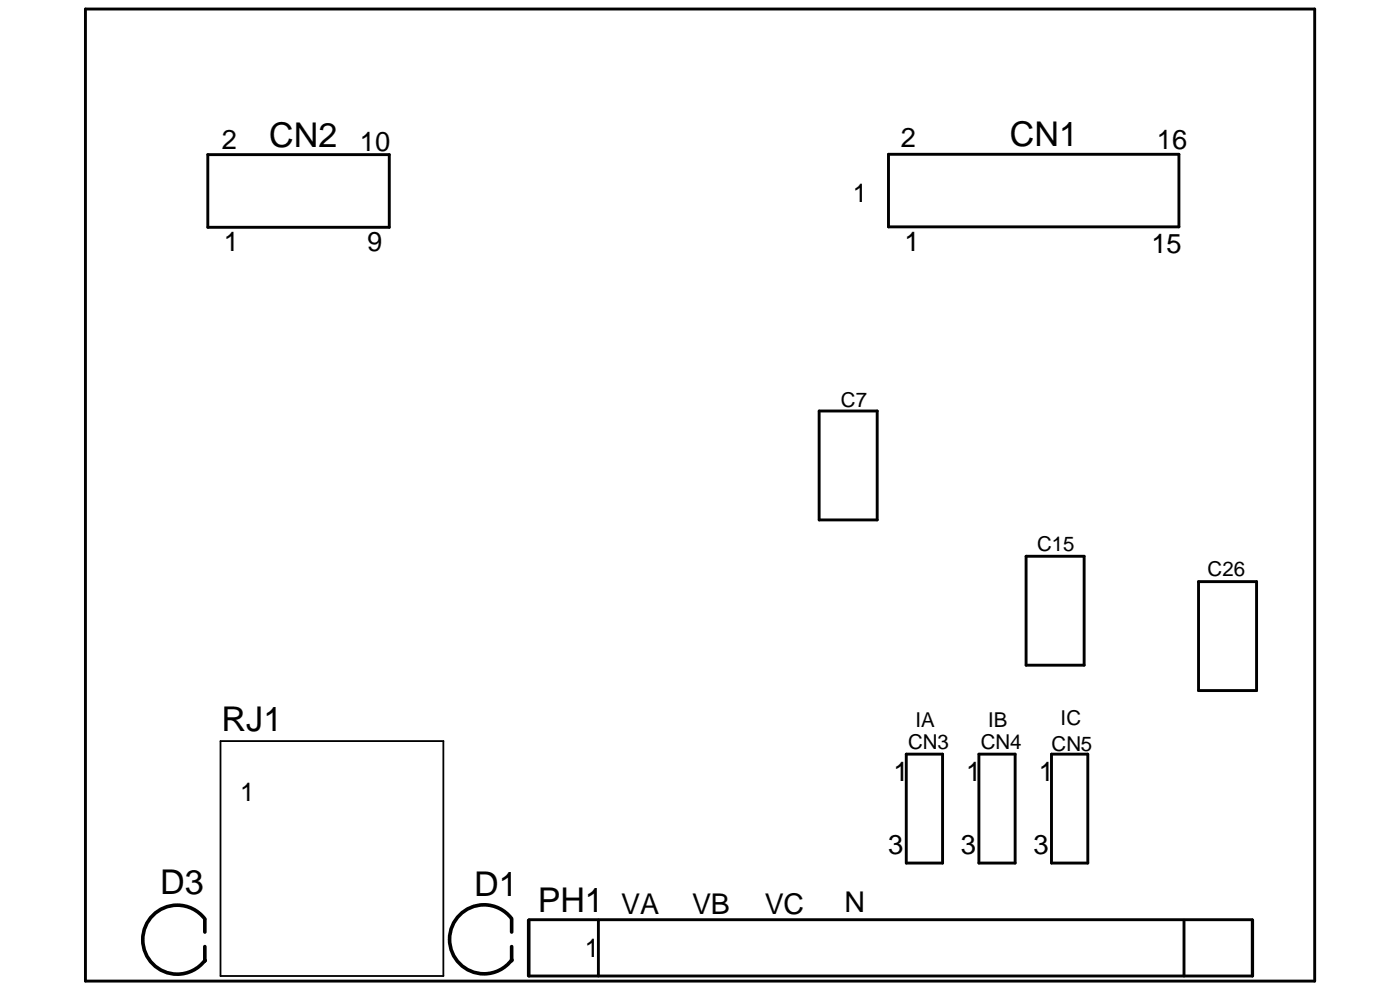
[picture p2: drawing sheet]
<svg xmlns="http://www.w3.org/2000/svg" width="420mm" height="297mm" viewBox="0 0 420 297" stroke-linecap="round" stroke-linejoin="round" font-family="sans-serif">
<g fill="none" stroke="#000" stroke-width=".87">
<path d="M25.6 2.7h369v291.7h-369zM62.4 46.4h54.4v21.8h-54.4zM266.6 46.3h87.2v21.8h-87.2zM245.8 123.3h17.5v32.7h-17.5zM307.9 166.9h17.5v32.7h-17.5zM359.7 174.5h17.4v32.7h-17.4zM272 226.3h10.9v32.7h-10.9zM293.8 226.3h10.9v32.7h-10.9zM315.6 226.3h10.9v32.7h-10.9zM158.6 276.1v16.7M158.8 275.9h217M179.6 276.1v16.7"/>
<path d="M355.3 276.1v16.7M375.8 276.1v16.7h-217v-16.7M375.9 276.1v16.7"/>
</g>
<path d="M61.5 275.7a10.4 10.4 0 0 0-15.3-1.3 10.4 10.4 0 0 0 .1 15.4 10.4 10.4 0 0 0 15.3-1.6M61.5 275.9v3.8M153.5 275.6a10.4 10.4 0 0 0-15.3-1.3 10.4 10.4 0 0 0 .2 15.4 10.4 10.4 0 0 0 15.3-1.7M153.6 275.8v3.9M61.5 284v4.4M153.6 284v4.3" fill="none" stroke="#000" stroke-width="1.1"/>
<path d="M66.2 222.4h66.9v70.4h-66.9z" fill="none" stroke="#000" stroke-width=".54"/>
<g font-size="10.2">
<text x="80.8" y="44.2">CN2</text>
<text x="303.1" y="43.7">CN1</text>
<text x="66.5" y="219.2">RJ1</text>
<text x="48.1" y="268.2">D3</text>
<text x="142.3" y="268.8">D1</text>
<text x="161.4" y="273.6">PH1</text>
</g>
<g font-size="8.6">
<text x="186.5" y="274.2">VA</text>
<text x="207.7" y="274.2">VB</text>
<text x="229.5" y="274.2">VC</text>
<text x="253.5" y="273.7">N</text>
</g>
<g font-size="8.2">
<text x="66.6" y="44.8">2</text>
<text x="108" y="45.3">10</text>
<text x="270.4" y="44.2">2</text>
<text x="347.2" y="44.8">16</text>
<text x="67.2" y="75.3">1</text>
<text x="110.2" y="75.3">9</text>
<text x="271.5" y="75.3">1</text>
<text x="345.5" y="75.8">15</text>
<text x="268.2" y="234.5">1</text>
<text x="290" y="234.5">1</text>
<text x="311.8" y="234.5">1</text>
<text x="266.5" y="256.2">3</text>
<text x="288.3" y="256.2">3</text>
<text x="310.1" y="256.2">3</text>
</g>
<g font-size="7.8">
<text x="256" y="60.7">1</text>
<text x="72.1" y="240.3">1</text>
<text x="175.6" y="287.2">1</text>
</g>
<g font-size="6.1">
<text x="252.4" y="122.2">C7</text>
<text x="311.2" y="165.3">C15</text>
<text x="362.4" y="172.9">C26</text>
<text x="274.7" y="218.1">IA</text>
<text x="296.5" y="218.1">IB</text>
<text x="318.3" y="217.6">IC</text>
<text x="272.5" y="224.6">CN3</text>
<text x="294.3" y="224.6">CN4</text>
<text x="315.6" y="225.2">CN5</text>
</g>
</svg>
